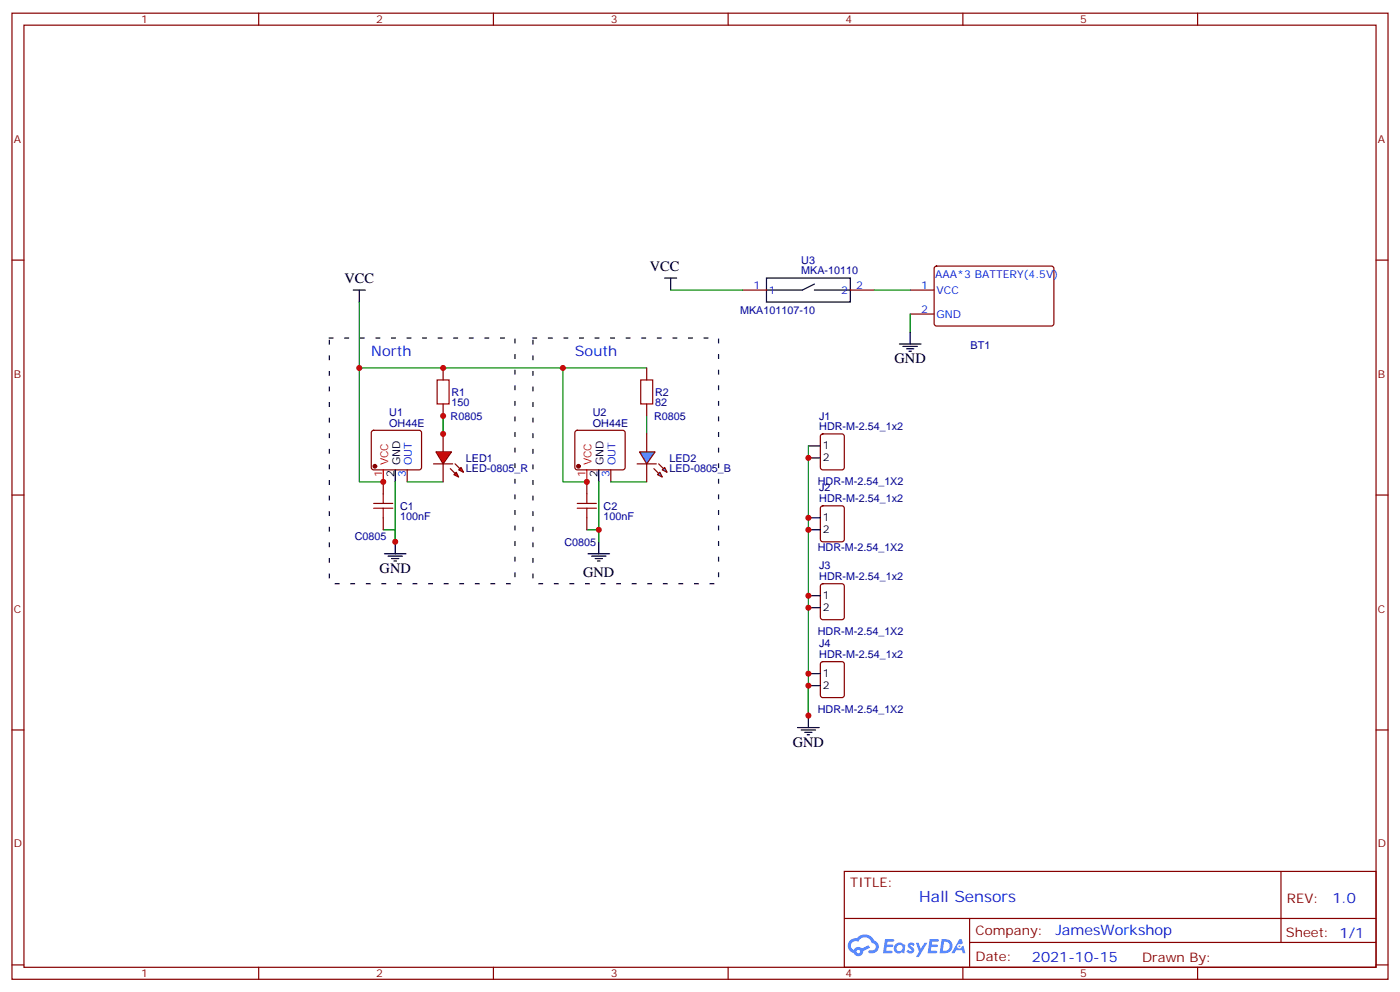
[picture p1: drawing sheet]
<svg xmlns="http://www.w3.org/2000/svg" width="412mm" height="292mm" viewBox="0 0 412 292" stroke-linecap="round" stroke-linejoin="round" font-family="sans-serif">
<g fill="none" stroke="#870000" stroke-width=".35">
<path d="M3.5 3.9h405.4v284.3h-405.4zM7.1 7.4h398.2v277.3h-398.2zM76.2 3.9v3.5M145.3 3.9v3.5M214.5 3.9v3.5M283.6 3.9v3.5M352.8 3.9v3.5M3.5 76.6h3.6M405.3 76.6h3.6M3.5 145.7h3.6M405.3 145.7h3.6M3.5 214.8h3.6"/>
<path d="M405.3 214.8h3.6M248.7 256.5h156.6v28.2h-156.6zM377.3 256.5v20.9M248.7 270.3h156.5M285.6 277.4h119.6M285.6 270.3v14.1M3.5 284h3.6M76.2 284.7v3.5M145.3 284.7v3.5M214.5 284.7v3.5M283.6 284.7v3.5M352.8 284.7v3.5"/>
<path d="M405.3 284h3.6"/>
</g>
<g fill="#5487ff">
<path d="M267.7 277.6a1.22 1.22 0 0 1 1.7 .3l-.4 .6a.47 .47 0 0 0-.3-.4 .47 .47 0 0 0-.5 .2l.1 .2a1.14 1.14 0 0 1 .8 1.8 1.14 1.14 0 0 1-1.9-.1l-.2-.1 .5-.6 .7 .4a.29 .29 0 0 0 .3-.2 .29 .29 0 0 0-.2-.3 1.04 1.04 0 0 1-.6-1.8z"/>
<path d="M260.7 276.4h2.4l.3 .2-.2 .5h-1.8l-.1 .9h1.5l.3 .4-.3 .3h-1.6l-.2 1.1 1.7 .1 .2 .3-.2 .3-2.6 .1z"/>
<path d="M273.8 276.4h2.4l.3 .2-.1 .5h-1.8l-.2 .9h1.6l.3 .4-.4 .3h-1.6l-.1 1.1 1.7 .1 .2 .3-.2 .3h-2.6z"/>
<path d="M282.6 276.4h.7l.3 1.3-.6 .3a.69 .69 0 0 0-1 .2 .69 .69 0 0 0 .4 1 .69 .69 0 0 0 .9-.6l.5-.3 .6 2.2h-.8l-.2-.8h-1.8l-.5 .8h-.8z"/>
<path d="M269.8 277.5h.8l.6 1.8 1.1-1.8h.9l-2.6 4.2h-.8l.9-1.6z"/>
<path d="M277.4 276.4l-.6 4.2h1.3a2.11 2.11 0 0 0 2.5-2.2 2.11 2.11 0 0 0-2.5-2zM278.1 277.1a1.39 1.39 0 0 1 1.7 1.5 1.39 1.39 0 0 1-1.8 1.2h-.3z"/>
<path d="M263.7 278a1.54 1.54 0 0 0-.1 2.2 1.54 1.54 0 0 0 2.2 .1l.6 .3 .3-2.3-.2-.3h-.4a1.49 1.49 0 0 0-2.4 0zM264 279a.94 .94 0 0 1 1.8 0 .94 .94 0 0 1-1.8 0z"/>
<path d="M250.4 276.8a2.18 2.18 0 0 0 1.1 3.7 1.44 1.44 0 0 0 1.6 .9 1.44 1.44 0 0 0 1.2-1.5l2-1-.5-.7-1.9 1a1.47 1.47 0 0 0-2.4 .4 1.39 1.39 0 0 1-.7-1.9 1.39 1.39 0 0 1 2-.5 2.12 2.12 0 0 1 2.2-1.3 2.12 2.12 0 0 1 1.9 1.7 1.14 1.14 0 0 1 1.1 1.4 1.14 1.14 0 0 1-1.7 .7 .43 .43 0 0 0-.5 .4 .43 .43 0 0 0 .4 .5 1.98 1.98 0 0 0 2.5-1.3 1.98 1.98 0 0 0-1.2-2.5 3.1 3.1 0 0 0-5.3-.7l-.9 .1zM252.3 280.1a.55 .55 0 0 1 1.1 0 .55 .55 0 0 1-1.1 0z"/>
<circle cx="282.6" cy="278.5" r=".26"/>
</g>
<g fill="none" stroke="#870000" stroke-width=".35">
<path d="M275.4 78.5l.5-.2 34.1 .1 .4 .6v16.5l-.7 .5-34.1-.1-.4-.7v-16.2zM218.7 85.4h7.1M250.5 85.4h7M268.1 85.4h7.1M268.1 92.4h7.1M130.5 108.3v3.5M130.5 118.9v3.5M190.5 108.3v3.5M190.5 118.9v3.5M109.6 126.9l.5-.3h13.4l.5 .3 .2 .5v10.2l-.3 .5-.4 .2h-13.4l-.5-.2-.2-.5v-10.2zM119.9 138.3v3.5M169.6 126.9l.4-.3h13.4l.5 .3 .2 .5v10.2l-.2 .5-.5 .2h-13.4l-.5-.2-.2-.5v-10.2z"/>
<path d="M179.9 138.3v3.5"/>
</g>
<g fill="#870000" stroke="#870000" stroke-width=".35">
<circle cx="110.4" cy="137.2" r=".53"/>
<circle cx="170.4" cy="137.2" r=".53"/>
</g>
<path d="M112.9 138.3v3.5M172.9 138.3v3.5" fill="none" stroke="#f00" stroke-width=".35"/>
<g fill="none" stroke="#000" stroke-width=".35">
<path d="M104.1 85.4h3.5M105.8 85.4v3.5M195.8 81.8h3.5M197.6 81.8v3.6M225.8 81.8h24.7v7.1h-24.7zM239.9 83.6l-3.5 1.8h-10.6M239.9 85.4h10.6M268.1 97.7v3.5M264.9 101.2h6.4M266 102h4.2M267.1 102.7h2.1M267.8 103.4h.7"/>
<path d="M116.4 138.3v3.5M176.4 138.3v3.5M116.4 159.5v3.5M176.4 159.5v3.5M113.2 163h6.4M114.3 163.7h4.2M115.4 164.4h2.1M116.1 165.1h.7M173.2 163h6.4M174.3 163.7h4.2M175.3 164.4h2.1M176 165.1h.7"/>
</g>
<g fill="none" stroke="#008700" stroke-width=".35">
<path d="M105.8 88.9v19.4M197.6 85.4h21.1M257.5 85.4h10.6M268.1 92.4v5.3M165.8 108.3v33.5h7.1M190.5 108.3h-84.7v33.5h7.1M130.5 122.4v5.3M190.5 122.4v5.3M116.4 141.8v17.7v-3.6h-3.5M119.9 141.8h10.6M172.9 155.9h3.5M176.4 141.8v17.7"/>
<path d="M179.9 141.8h10.6"/>
</g>
<path d="M97 99.5h54.7v72.3h-54.7zM157 99.5h54.7v72.3h-54.7z" fill="none" stroke="#000" stroke-width=".35" stroke-dasharray="1.1 3.5"/>
<path d="M128.8 111.8h3.5v7.1h-3.5zM188.7 111.8h3.6v7.1h-3.6z" fill="none" stroke="#a10000" stroke-width=".35"/>
<g fill="#f00" stroke="#870000" stroke-width=".35">
<path d="M128.4 133h4.6l-2.5 3.5z"/>
<path d="M127.7 136.5h5.6z"/>
</g>
<g fill="#870000" stroke="#870000" stroke-width=".35">
<path d="M134.1 136.5l1.4 1.4z"/>
<path d="M132.6 137.9l1.5 1.4z"/>
</g>
<g fill="#f00" stroke="#870000" stroke-width=".35">
<path d="M135.1 138.3l.7-.7 .7 1.4z"/>
<path d="M133.7 139.7l.7-.7 .7 1.4z"/>
</g>
<path d="M130.5 127.7v5.3M130.5 136.5v5.3" fill="none" stroke="#870000" stroke-width=".35"/>
<path d="M188.4 133h4.6l-2.5 3.5z" fill="#09f" stroke="#870000" stroke-width=".35"/>
<path d="M187.7 136.5h5.6z" fill="#f00" stroke="#870000" stroke-width=".35"/>
<g fill="#870000" stroke="#870000" stroke-width=".35">
<path d="M194 136.5l1.4 1.4z"/>
<path d="M192.6 137.9l1.4 1.4z"/>
</g>
<g fill="#09f" stroke="#870000" stroke-width=".35">
<path d="M195.1 138.3l.7-.7 .7 1.4z"/>
<path d="M193.7 139.7l.7-.7 .7 1.4z"/>
</g>
<path d="M190.5 127.7v5.3M190.5 136.5v5.3M241.9 127.9l.5-.2h5.6l.7 .4v9.5l-.5 .6-5.8 .1-.7-.5v-9.4zM112.9 141.8v3.5M112.9 152.4v3.5M172.9 141.8v3.5M172.9 152.4v3.5M241.9 149.1l.5-.2h5.6l.7 .4v9.4l-.5 .7-5.8 .1-.7-.5v-9.4zM241.9 172l.5-.2h5.6l.7 .4v9.5l-.5 .6-5.8 .1-.7-.5v-9.4zM241.9 194.9l.5-.2h5.6l.7 .5v9.4l-.5 .7h-5.8l-.7-.4v-9.5z" fill="none" stroke="#870000" stroke-width=".35"/>
<path d="M110.1 149.6h5.6M110.1 148.2h5.6M112.9 145.3v2.9M112.9 149.6v2.8M170 149.6h5.7M170 148.2h5.7M172.9 145.3v2.9M172.9 149.6v2.8" fill="none" stroke="#a10000" stroke-width=".35"/>
<g fill="none" stroke="#000" stroke-width=".35">
<path d="M238.1 131.2h3.6M238.1 134.8h3.6M238.1 152.4h3.6M238.1 155.9h3.6M238.1 175.3h3.6M238.1 178.9h3.6M238.1 198.3h3.6M234.9 214.1h6.4M236 214.8h4.2M237.1 215.5h2.1M237.8 216.3h.7M238.1 201.8h3.6"/>
<path d="M238.1 210.6v3.5"/>
</g>
<path d="M238.1 131.2v79.4" fill="none" stroke="#008700" stroke-width=".35"/>
<g fill="#c00">
<circle cx="116.4" cy="159.5" r=".88"/>
<circle cx="176.4" cy="155.9" r=".88"/>
<circle cx="165.8" cy="108.3" r=".88"/>
<circle cx="105.8" cy="108.3" r=".88"/>
<circle cx="130.5" cy="108.3" r=".88"/>
<circle cx="130.5" cy="122.4" r=".88"/>
<circle cx="130.5" cy="127.7" r=".88"/>
<circle cx="112.9" cy="141.8" r=".88"/>
<circle cx="172.9" cy="141.8" r=".88"/>
<circle cx="238.1" cy="134.8" r=".88"/>
<circle cx="238.1" cy="152.4" r=".88"/>
<circle cx="238.1" cy="155.9" r=".88"/>
<circle cx="238.1" cy="175.3" r=".88"/>
<circle cx="238.1" cy="178.9" r=".88"/>
<circle cx="238.1" cy="198.3" r=".88"/>
<circle cx="238.1" cy="201.8" r=".88"/>
<circle cx="238.1" cy="210.6" r=".88"/>
</g>
<text font-size="4.6" fill="#00f" x="270.8" y="265.5">Hall Sensors</text>
<g font-size="4.2">
<text x="101.5" y="83.3">VCC</text>
<text x="191.4" y="79.8">VCC</text>
<text x="263.5" y="106.9">GND</text>
<text x="111.8" y="168.6">GND</text>
<text x="171.8" y="169.8">GND</text>
<text x="233.5" y="219.8">GND</text>
</g>
<g font-size="4.2" fill="#00f">
<text x="109.4" y="104.8">North</text>
<text x="169.3" y="104.8">South</text>
<text x="392.5" y="265.7">1.0</text>
<text x="310.9" y="275.3">JamesWorkshop</text>
<text x="304" y="283.1">2021-10-15</text>
</g>
<g font-size="3.9" fill="#800">
<text x="250.5" y="261.1">TITLE:</text>
<text x="379.1" y="265.7">REV:</text>
<text x="287.4" y="275.3">Company:</text>
<text x="378.7" y="275.9">Sheet: 1/1</text>
<text x="287.4" y="282.9">Date:</text>
<text x="336.4" y="283">Drawn By:</text>
</g>
<g font-size="3.2" fill="#800">
<text x="41.6" y="6.9">1</text>
<text x="110.8" y="6.9">2</text>
<text x="179.9" y="6.9">3</text>
<text x="249.1" y="6.9">4</text>
<text x="318.2" y="6.9">5</text>
<text x="4.1" y="42">A</text>
<text x="405.9" y="42">A</text>
<text x="4.1" y="111.1">B</text>
<text x="405.9" y="111.1">B</text>
<text x="4.1" y="180.3">C</text>
<text x="405.9" y="180.3">C</text>
<text x="4.1" y="249.4">D</text>
<text x="405.9" y="249.4">D</text>
<text x="41.6" y="287.7">1</text>
<text x="110.8" y="287.7">2</text>
<text x="179.9" y="287.7">3</text>
<text x="249.1" y="287.7">4</text>
<text x="318.2" y="287.7">5</text>
</g>
<g font-size="3.2" fill="#000080">
<text x="236" y="77.7">U3</text>
<text x="236" y="80.7">MKA-10110</text>
<text x="218" y="92.4">MKA101107-10</text>
<text x="285.9" y="102.6">BT1</text>
<text x="133" y="119.6">150</text>
<text x="133" y="116.5">R1</text>
<text x="193" y="119.6">82</text>
<text x="193" y="116.5">R2</text>
<text x="114.7" y="125.6">OH44E</text>
<text x="114.7" y="122.4">U1</text>
<text x="132.7" y="123.6">R0805</text>
<text x="174.6" y="125.6">OH44E</text>
<text x="174.6" y="122.4">U2</text>
<text x="192.7" y="123.6">R0805</text>
<text x="241.3" y="123.5">J1</text>
<text x="241.3" y="126.6">HDR-M-2.54_1x2</text>
<text x="137.2" y="135.9">LED1</text>
<text x="197.2" y="135.9">LED2</text>
<text x="137.2" y="139">LED-0805_R</text>
<text x="197.2" y="139">LED-0805_B</text>
<text x="240.9" y="142.9">HDR-M-2.54_1X2</text>
<text x="241.3" y="147.8">HDR-M-2.54_1x2</text>
<text x="241.3" y="144.6">J2</text>
<text x="117.8" y="153.1">100nF</text>
<text x="117.8" y="150">C1</text>
<text x="177.8" y="153.1">100nF</text>
<text x="177.8" y="150">C2</text>
<text x="104.5" y="158.9">C0805</text>
<text x="166.2" y="160.6">C0805</text>
<text x="240.9" y="162.3">HDR-M-2.54_1X2</text>
<text x="241.3" y="167.6">J3</text>
<text x="241.3" y="170.7">HDR-M-2.54_1x2</text>
<text x="240.9" y="187">HDR-M-2.54_1X2</text>
<text x="241.3" y="190.5">J4</text>
<text x="241.3" y="193.7">HDR-M-2.54_1x2</text>
<text x="240.9" y="209.9">HDR-M-2.54_1X2</text>
</g>
<g font-size="3.2" fill="#00f">
<text x="275.5" y="81.7">AAA*3 BATTERY(4.5V)</text>
<text x="222" y="85">1</text>
<text x="226.5" y="86.4">1</text>
<text x="247.7" y="86.4">2</text>
<text x="252.2" y="85">2</text>
<text x="271.4" y="85">1</text>
<text x="275.9" y="86.4">VCC</text>
<text x="271.4" y="92.1">2</text>
<text x="275.9" y="93.5">GND</text>
<text x="121.4" y="137" transform="rotate(-90 121.4 137)">OUT</text>
<text x="181.3" y="137" transform="rotate(-90 181.3 137)">OUT</text>
<text x="119.6" y="140.5" transform="rotate(-90 119.6 140.5)">3</text>
<text x="179.6" y="140.5" transform="rotate(-90 179.6 140.5)">3</text>
</g>
<g font-size="3.2" fill="#f00">
<text x="114.3" y="137" transform="rotate(-90 114.3 137)">VCC</text>
<text x="174.3" y="137" transform="rotate(-90 174.3 137)">VCC</text>
<text x="112.5" y="140.5" transform="rotate(-90 112.5 140.5)">1</text>
<text x="172.5" y="140.5" transform="rotate(-90 172.5 140.5)">1</text>
</g>
<g font-size="3.2">
<text x="117.8" y="137" transform="rotate(-90 117.8 137)">GND</text>
<text x="177.8" y="137" transform="rotate(-90 177.8 137)">GND</text>
<text x="242.4" y="132.3">1</text>
<text x="242.4" y="135.8">2</text>
<text x="116.1" y="140.5" transform="rotate(-90 116.1 140.5)">2</text>
<text x="176" y="140.5" transform="rotate(-90 176 140.5)">2</text>
<text x="242.4" y="153.5">1</text>
<text x="242.4" y="157">2</text>
<text x="242.4" y="176.4">1</text>
<text x="242.4" y="179.9">2</text>
<text x="242.4" y="199.3">1</text>
<text x="242.4" y="202.8">2</text>
</g>
</svg>
